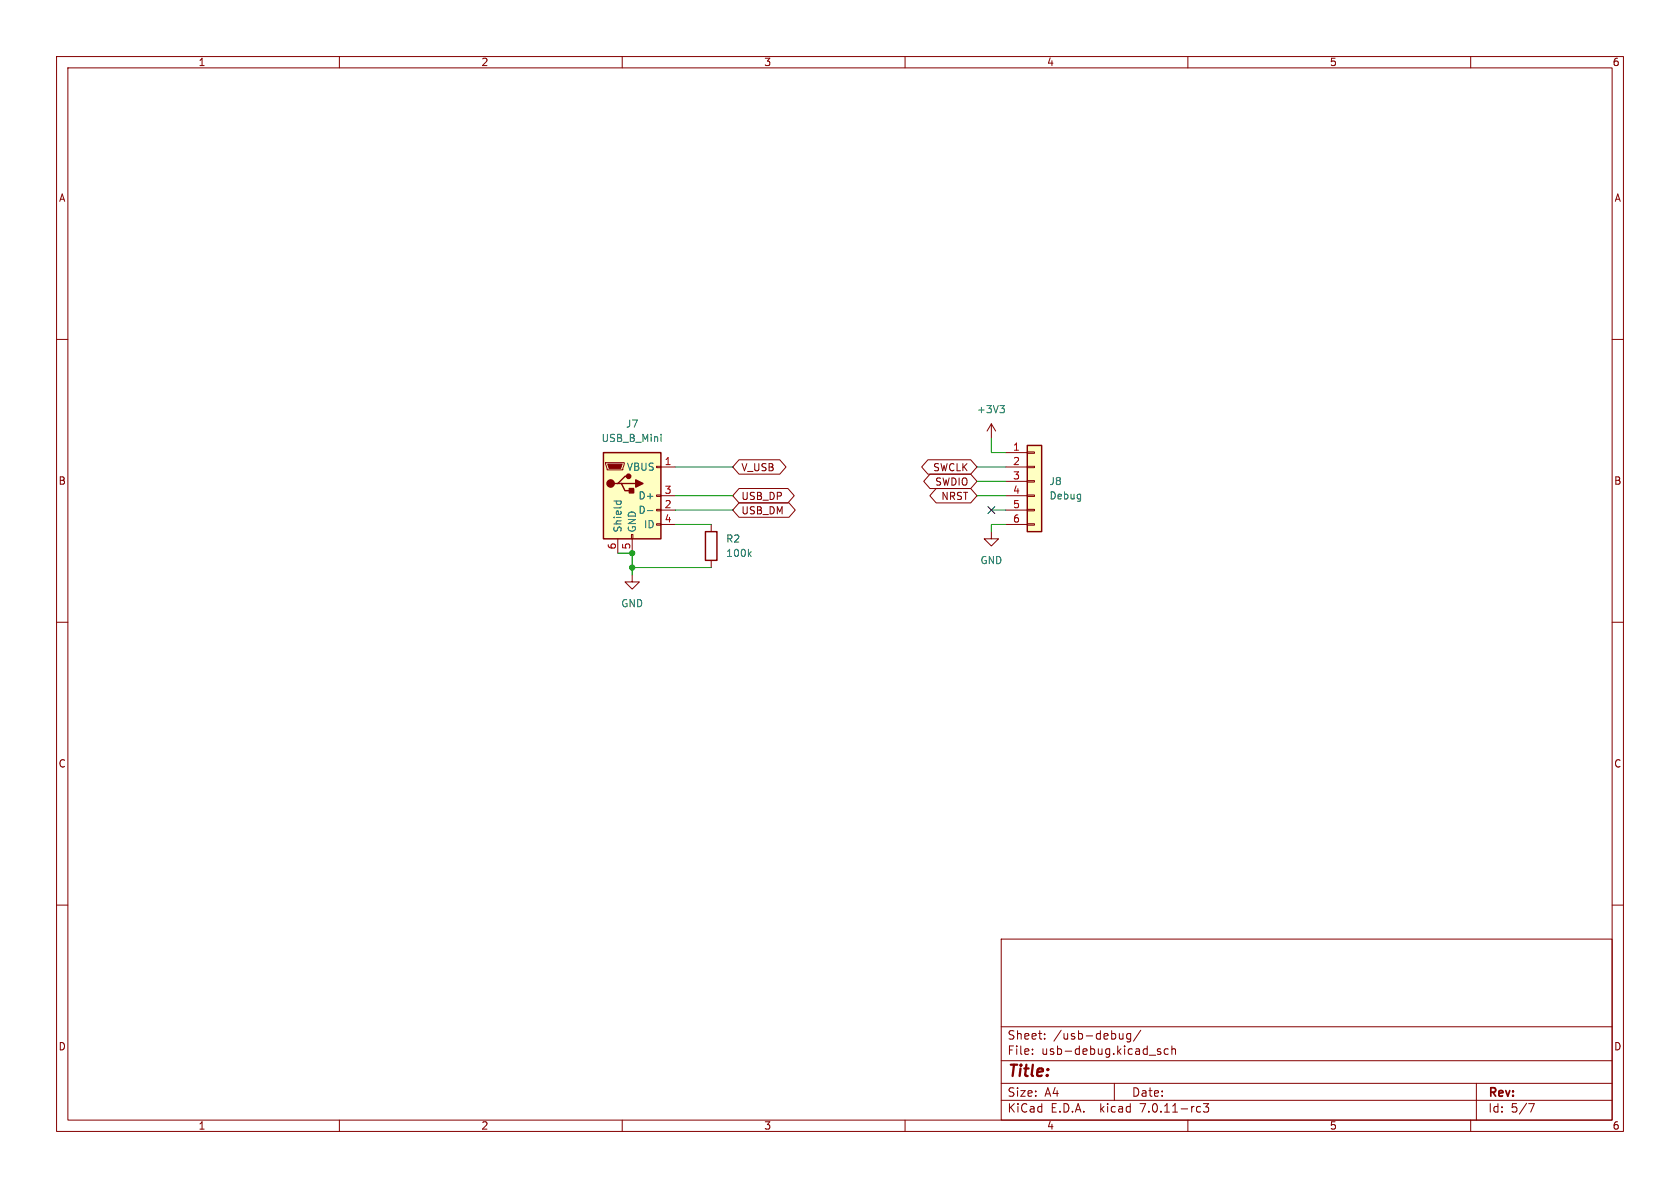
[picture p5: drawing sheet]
<svg xmlns="http://www.w3.org/2000/svg" width="297mm" height="210mm" viewBox="0 0 297 210" stroke-linecap="round" stroke-linejoin="round" font-family="sans-serif">
<g fill="none" stroke="#840000" stroke-width=".18">
<path d="M10 10h277v190h-277zM12 12h273v186h-273zM60 10v2M110 10v2M160 10v2M210 10v2M260 10v2M10 60h2M285 60h2M175.3 74.9l-.8 1.3M175.3 74.9v2.6M175.3 74.9l.7 1.3"/>
<path d="M181.6 79.9h1.3v.2h-1.3zM107.1 81.8h3.3v.2l-.3 1.1h-2.8zM109.2 95.3v2.5M111.6 94.5h.3v.8h-.3zM111.8 95.3v2.5M116.1 92.6h.7v.2h-.7zM116.1 90h.7v.3h-.7zM116.1 87.5h.7v.3h-.7zM116.1 82.4h.7v.3h-.7zM116.8 82.6h2.6M116.8 90.2h2.6M116.8 87.6h2.6"/>
<path d="M116.8 92.7h2.6M125.7 92.7v1.3M125.7 99.1v1.2M130.7 86.4h8.6l1.1 1.2-1.1 1.3h-8.6l-1.2-1.3zM130.7 81.3h7.2l1.1 1.3-1.1 1.2h-7.2l-1.2-1.2zM130.7 88.9h8.8l1.1 1.3-1.1 1.2h-8.8l-1.2-1.2zM164 81.3h7.6l1.1 1.3-1.1 1.2h-7.6l-1.1-1.2zM164.4 83.8h7.2l1.1 1.3-1.1 1.3h-7.2l-1.1-1.3zM165.5 86.4h6.1l1.1 1.2-1.1 1.3h-6.1l-1.1-1.3zM175.3 94v1.3h1.2l-1.2 1.2-1.3-1.2h1.3M177.8 82.6h3.8M177.8 90.2h3.8"/>
<path d="M177.8 87.6h3.8M177.8 92.7h3.8M177.8 80h3.8M177.8 85.1h3.8M181.6 92.6h1.3v.2h-1.3zM181.6 90h1.3v.3h-1.3zM181.6 87.5h1.3v.3h-1.3zM181.6 85h1.3v.2h-1.3zM181.6 82.4h1.3v.3h-1.3zM10 110h2M111.8 101.6v1.3h1.2l-1.2 1.2-1.3-1.2h1.3M285 110h2"/>
<path d="M10 160h2M285 160h2M177 166h108v32h-108zM60 198v2M110 198v2M160 198v2M177 194.5h108M177 191.5h108M177 187.5h108M177 181.5h108M182.5 186.3v.1M182.5 185.5v.1"/>
<path d="M184.7 183.6v.1M184.7 182.8v.1M197 191.5v3M198.5 182.7v1M198.5 183.6l-.2 .1-.3-.1M199.9 182.8l-.4-.1-.3 .3v.4l.1 .2h.6M199.9 182.7v1.2l-.3 .3-.4-.1M201.7 182.1l-1.3 2M205.2 185.5l-.4-.1-.2 .2 .1 .2 .5 .2v.3h-.6M206.5 185.5l-.4-.1-.3 .3v.4l.2 .2h.5M207.2 185.5l.2-.1 .3 .1 .1 .9M207.2 184.9v1.5"/>
<path d="M210 198v2M211.8 195.6l.4 .1M212.2 196.5l-.4 .1M212.7 195.1h1l-.5 .6 .4 .1v.7l-.2 .1h-.4l-.3-.1M260 198v2M261 191.5v6.5M270.2 195.1h1l-.6 1.5"/>
</g>
<path d="M181.6 78.7h2.5v15.3h-2.5zM106.7 80h10.1v15.3h-10.1zM109.2 85.5h.7l.6 1.2h1.3M109.9 85.5h2.5M111.1 84.2h-.6l-1.3 1.3h-.6M124.7 94h2v5.1h-2z" fill="none" stroke="#840000" stroke-width=".25"/>
<path d="M116.9 76.8v.1M116.9 77.2v.8M176.8 71.7h.8l-.5 .5M177.3 72.2l.3 .2v.3l-.3 .3M108.5 88.6h1.3M109 88.6v.3M109.7 88.6l.1 .3M114.5 90.3h.9M132.4 97.9l.4 .5M132.8 97.5l-.5 .5" fill="none" stroke="#006464" stroke-width=".18"/>
<g fill="#ffffc2" stroke="#ffffc2" stroke-width=".18">
<path d="M106.7 80h10.1v15.3h-10.1z"/>
<path d="M181.6 78.7h2.5v15.3h-2.5z"/>
</g>
<g fill="#840000" stroke="#840000" stroke-width=".25">
<path d="M112.4 84.8l1.3 .7-1.3 .6z"/>
<path d="M111.3 86.4h.7v.7h-.7z"/>
<circle cx="107.9" cy="85.5" r=".63"/>
<circle cx="111.1" cy="84.2" r=".38"/>
</g>
<path d="M107.4 82h2.6l-.3 .8h-2z" fill="#840000" stroke="#840000" stroke-width=".18"/>
<path d="M175.3 77.5v2.5h2.5M109.2 97.8h2.6v3.8M119.4 90.2h10.1M119.4 87.6h10.1M119.4 82.6h10.1M119.4 92.7h6.3M172.7 87.6h5.1M172.7 82.6h5.1M172.7 85.1h5.1M175.3 90.2h2.5M177.8 92.7h-2.5v1.3M111.8 100.3h13.9" fill="none" stroke="#009600" stroke-width=".18"/>
<path d="M174.7 89.6l1.2 1.2M175.9 89.6l-1.2 1.2" fill="none" stroke="#000084" stroke-width=".18"/>
<g fill="#009600" stroke="#009600" stroke-width=".18">
<circle cx="111.8" cy="97.8" r=".46"/>
<circle cx="111.8" cy="100.3" r=".46"/>
</g>
<text font-size="2.8" fill="#840000" x="178" y="190.9">Title:</text>
<g font-size="2.1" fill="#840000">
<text x="178" y="184">Sheet:</text>
<text x="186.2" y="184">/usb-debug/</text>
<text x="178" y="186.7">File:</text>
<text x="184.1" y="186.7">usb-debug.kicad_sch</text>
<text x="178" y="196.9">KiCad</text>
<text x="178" y="194.1">Size:</text>
<text x="184.7" y="194.1">A4</text>
<text x="185.7" y="196.9">E.D.A.</text>
<text x="194.6" y="196.9">kicad</text>
<text x="200" y="194.1">Date:</text>
<text x="201.8" y="196.9">7.0.11-rc3</text>
<text x="263" y="194.3">Rev:</text>
<text x="263" y="196.9">Id:</text>
<text x="267.1" y="196.9">5/7</text>
</g>
<g font-size="1.8" fill="#840000">
<text x="35" y="11.9">1</text>
<text x="85" y="11.9">2</text>
<text x="135" y="11.9">3</text>
<text x="185" y="11.9">4</text>
<text x="235" y="11.9">5</text>
<text x="285" y="11.9">6</text>
<text x="10.3" y="35.9">A</text>
<text x="285.3" y="35.9">A</text>
<text x="131" y="83.5">V_USB</text>
<text x="164.9" y="83.5">SWCLK</text>
<text x="10.3" y="85.9">B</text>
<text x="131" y="88.6">USB_DP</text>
<text x="165.2" y="86">SWDIO</text>
<text x="166.3" y="88.6">NRST</text>
<text x="285.3" y="85.9">B</text>
<text x="131" y="91.1">USB_DM</text>
<text x="10.3" y="135.9">C</text>
<text x="285.3" y="135.9">C</text>
<text x="10.3" y="185.9">D</text>
<text x="285.3" y="185.9">D</text>
<text x="35" y="199.9">1</text>
<text x="85" y="199.9">2</text>
<text x="135" y="199.9">3</text>
<text x="185" y="199.9">4</text>
<text x="235" y="199.9">5</text>
<text x="285" y="199.9">6</text>
</g>
<g font-size="1.8" fill="#006464">
<text x="110.6" y="75.8">J7</text>
<text x="172.6" y="73.3">+3V3</text>
<text x="106.2" y="78.3">USB_B_Mini</text>
<text x="110.7" y="83.4">VBUS</text>
<text x="112.8" y="88.5">D+</text>
<text x="185.4" y="86">J8</text>
<text x="185.4" y="88.5">Debug</text>
<text x="110.1" y="94.2" transform="rotate(-90 110.1 94.2)">Shield</text>
<text x="112.6" y="94.2" transform="rotate(-90 112.6 94.2)">GND</text>
<text x="112.8" y="91">D-</text>
<text x="113.7" y="93.6">ID</text>
<text x="128.3" y="96.1">R2</text>
<text x="128.3" y="98.7">100k</text>
<text x="173.2" y="99.9">GND</text>
<text x="109.7" y="107.5">GND</text>
</g>
<g font-size="1.8" fill="#a90000">
<text x="117.4" y="82.3">1</text>
<text x="179" y="79.8">1</text>
<text x="179" y="82.3">2</text>
<text x="117.4" y="89.9">2</text>
<text x="117.4" y="87.4">3</text>
<text x="179" y="84.8">3</text>
<text x="179" y="87.4">4</text>
<text x="179" y="89.9">5</text>
<text x="117.4" y="92.5">4</text>
<text x="179" y="92.5">6</text>
<text x="109" y="97.2" transform="rotate(-90 109 97.2)">6</text>
<text x="111.5" y="97.2" transform="rotate(-90 111.5 97.2)">5</text>
</g>
</svg>
